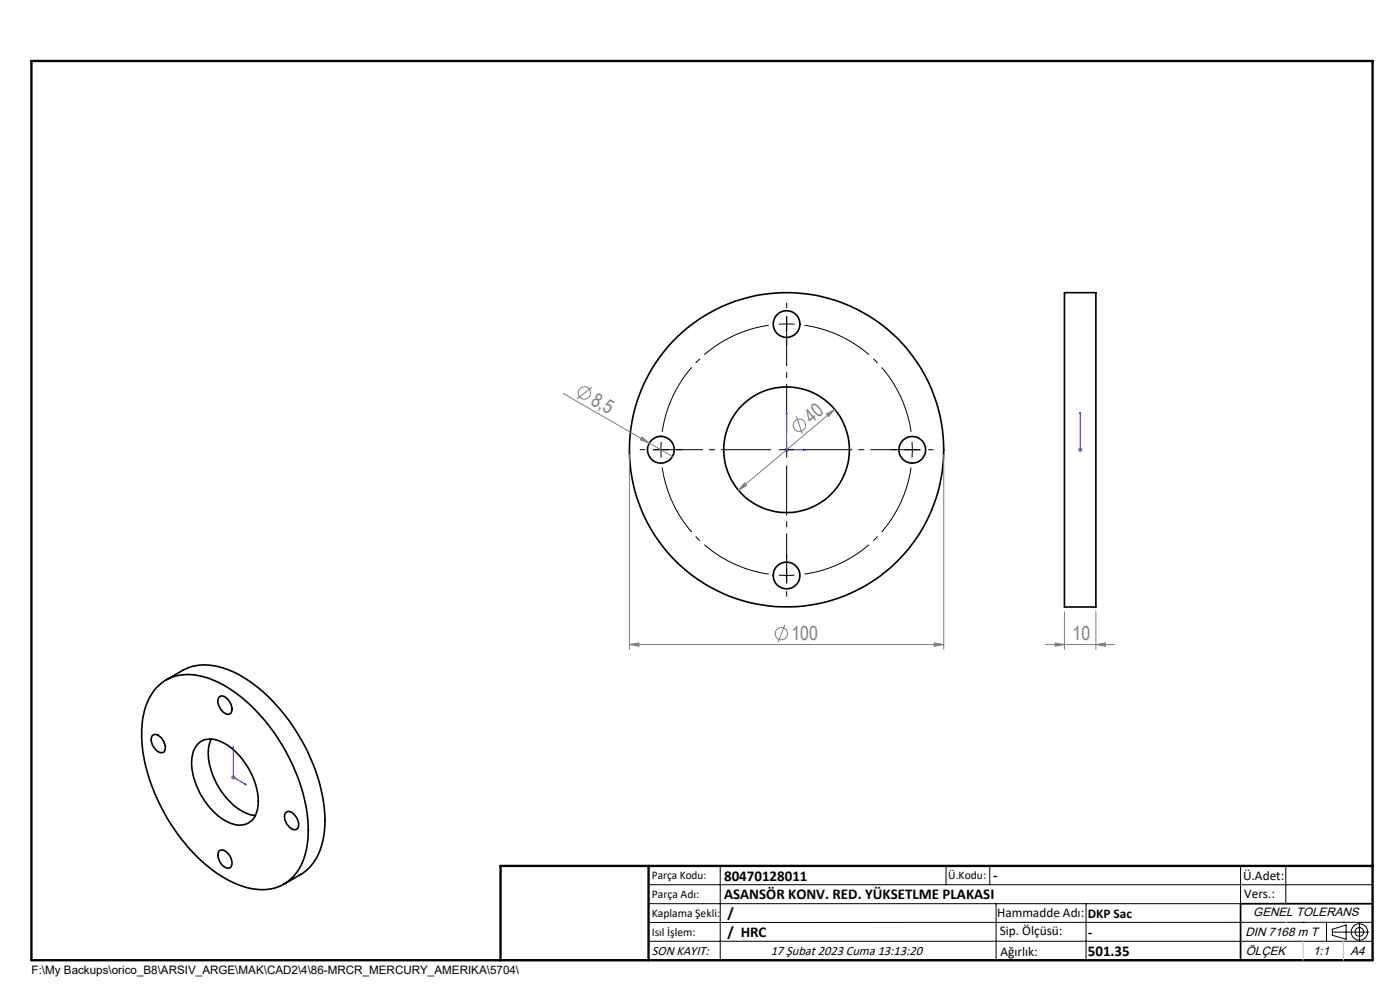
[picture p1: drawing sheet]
<svg xmlns="http://www.w3.org/2000/svg" width="297mm" height="210mm" viewBox="0 0 297 210" stroke-linecap="round" stroke-linejoin="round" font-family="sans-serif">
<g fill="none" stroke="#000" stroke-width=".35">
<path d="M225.8 62.1h6.7v66.7h-6.7zM32.4 156a1.62 1.62 0 0 1 2.2 1.1 2.07 2.07 0 0 1 .1 2.5 2.05 2.05 0 0 1-2.4-1.6 1.8 1.8 0 0 1 .1-2zM33.3 145.7a9.7 9.7 0 0 1 10.2-2.1 28.6 28.6 0 0 1 13.5 10.3 38.6 38.6 0 0 1 8.4 22.2 13.7 13.7 0 0 1-3.8 10.4 10 10 0 0 1-10.4 1.4 30.3 30.3 0 0 1-14.1-11.8 37.1 37.1 0 0 1-7-21.3 13.6 13.6 0 0 1 3.2-9.1zM35.2 144.2l3.6-2a11 11 0 0 1 9.7-.1 32.9 32.9 0 0 1 15.1 14.3 34.6 34.6 0 0 1 5.3 19.4 12.1 12.1 0 0 1-4.7 9.5l-4 2.3M42 157.8a4.4 4.4 0 0 1 5.5-.2 15.1 15.1 0 0 1 7.2 13.5 4 4 0 0 1-5.8 3.6 15.2 15.2 0 0 1-8.1-11.1 6.7 6.7 0 0 1 1.2-5.8zM44.8 156.8a9.4 9.4 0 0 0 .2 7.3 14.4 14.4 0 0 0 8 8.7l1.2 .2M46.4 147.9a1.31 1.31 0 0 1 2 .5 2.18 2.18 0 0 1 .4 3 1.89 1.89 0 0 1-2.2-1.4 2.03 2.03 0 0 1-.2-2.1zM60.7 172.3a1.7 1.7 0 0 1 2.1 1 2.02 2.02 0 0 1 .1 2.6 2.23 2.23 0 0 1-2.4-1.8 1.58 1.58 0 0 1 .2-1.8zM46.5 180.5a1.48 1.48 0 0 1 2 .7 2.03 2.03 0 0 1 .2 2.9 2.44 2.44 0 0 1-2.4-2.2l-.1-.8zM291.2 191.7h-28v12M106.2 203.7h185"/>
<circle cx="166.9" cy="68.7" r="2.83"/>
<circle cx="140.2" cy="95.4" r="2.84"/>
<circle cx="166.9" cy="95.4" r="13.3"/>
<circle cx="166.9" cy="95.4" r="33.3"/>
<circle cx="193.5" cy="95.4" r="2.83"/>
<circle cx="166.9" cy="122.1" r="2.84"/>
</g>
<g fill="none" stroke="#808080" stroke-width=".21">
<path d="M119.5 83.5l23.2 13.3M125.6 82.1l-3.2 2.5M133.5 96.4v41.4M136.2 92.7l1.6 1.3-1.9-.7zM166.4 95.4h1M166.5 95.1l.7 .7M166.9 94.9v1M167.2 95.1l-.7 .7M168.9 88.3l1.3 3.8M175.3 87.8l1.8-1-1.3 1.6zM177.1 86.8l-20.4 17.2M200.2 96.4v41.4"/>
<path d="M228.7 95.4h1M228.8 95.1l.7 .7M229.2 94.9v1M229.5 95.1l-.7 .7M158 102.4l.4 .6-1.7 1zM133.5 136.7l2-.3v.7zM133.5 136.7h66.7M166.5 132.5l-1.5 3.8M198.2 136.4l2 .3-2 .4zM221.8 136.7h14.7M223.8 136.4l2 .3-2 .4zM225.8 129.7v8.1"/>
<path d="M232.5 136.7l2-.3v.7zM232.5 129.7v8.1M49 164.9h1M49.1 164.5l.7 .7M49.5 164.4v1M49.8 164.5l-.7 .7"/>
<circle cx="124" cy="83.4" r="1.3"/>
<circle cx="169.6" cy="90.2" r="1.31"/>
<circle cx="165.8" cy="134.4" r="1.3"/>
</g>
<g fill="none" stroke="#000" stroke-width=".21" stroke-dasharray="15.2 1.3 1.3 1.3" stroke-linecap="butt">
<path d="M166.9 68.7l-1.7 .1M166.9 68.7l1.6 .1M166.9 68.7v-1.6M166.9 68.7v1.7M166.9 65.4v-1.2M166.9 72.1v1.1M136.9 95.4h-1.2M140.2 95.4l.1 1.7M140.2 95.4l.1-1.7M140.2 95.4h-1.7M140.2 95.4h1.7M143.5 95.4h1.2"/>
<path d="M166.9 95.4v-1.7M166.9 95.4h-1.7M166.9 95.4v1.7M166.9 95.4h1.6M190.2 95.4h-1.2M196.9 95.4h1.1M166.9 118.7v-1.1M166.9 122.1l1.6-.1M166.9 122.1l-1.7-.1M166.9 122.1v1.6M166.9 122.1v-1.7M166.9 125.4v1.2"/>
</g>
<path d="M163.6 68.9a26.7 26.7 0 0 0-23.2 23.2M140.4 98.7a26.7 26.7 0 0 0 23.2 23.1M193.3 92.1a26.7 26.7 0 0 0-23.1-23.2M170.2 121.8a26.7 26.7 0 0 0 23.1-23.1" fill="none" stroke="#000" stroke-width=".21" stroke-dasharray="15.2 1.3 1.3 1.3" stroke-dashoffset="-.5" stroke-linecap="butt"/>
<g fill="none" stroke="#000" stroke-width=".21">
<path d="M191.9 95.4h3.3M193.5 93.7v3.4M137.6 187.7h153.6M137.6 191.7h153.6M137.6 199.7h153.6M152.8 183.7v20M200.7 183.7v4M210 183.7v4M211.3 191.7v12M230.4 191.7v12M263.2 183.7v20M272.8 183.7v8"/>
<path d="M276.4 195.6h.1M281.4 195.6v4.1M282.6 197.7h7.8M282.6 197.1l3-.9v3l-3-.8zM285 195.6h.1M288.4 195.8v3.8M291.2 195.6l-153.6 .1"/>
<circle cx="288.4" cy="197.7" r="1.74"/>
<circle cx="288.4" cy="197.7" r=".93"/>
</g>
<path d="M166.9 87.4l.1 .4h-.2zM166.9 87.4v8h4M170.5 95.3l.4 .1-.4 .1zM229.2 95.3v.2zM229.2 87.4v.4v-.4M229.2 95.4h.1M229.2 87.4v8M49.5 158.4l.1 .3-.2-.1zM49.5 158.4v6.5l2.8 1.6M52 166.3l.3 .2-.3-.1z" fill="none" stroke="#00f" stroke-width=".21"/>
<path d="M163.5 95.4h-25M166.9 92.1v-25M166.9 98.7v25M170.2 95.4h25" fill="none" stroke="#000" stroke-width=".21" stroke-dasharray="15.2 1.3 1.3 1.3" stroke-dashoffset="4.6" stroke-linecap="butt"/>
<path d="M6.7 12.9h284.5v190.8h-284.5zM137.6 183.7v20M291.2 183.7h-185v20" fill="none" stroke="#000" stroke-width=".5"/>
<path d="M272.8 195.6h.1M276.4 199.7v4M285 199.7v4" fill="none" stroke="#c0c0c0" stroke-width=".21"/>
<g fill="#00f">
<path d="M170.5 95.3l.4 .1-.4 .1zM166.9 87.4l.1 .4h-.2z"/>
<path d="M229.2 95.3v.2zM229.2 87.4v.4z"/>
<path d="M52 166.3l.3 .2-.3-.1zM49.5 158.4l.1 .3-.2-.1z"/>
</g>
<g fill="#808080">
<path d="M136.2 92.7l1.6 1.3-1.9-.7z"/>
<path d="M133.5 136.7l2-.3v.7zM198.2 136.4l2 .3-2 .4zM223.8 136.4l2 .3-2 .4zM232.5 136.7l2-.3v.7z"/>
<path d="M158 102.4l-1.3 1.6 1.7-1zM175.3 87.8l.5 .6 1.3-1.6z"/>
</g>
<g font-size="4.1" fill="#808080">
<text x="125.1" y="85.6" transform="rotate(30 125.1 85.6)">8,5</text>
<text x="172.1" y="89.9" transform="rotate(-40 172.1 89.9)">40</text>
<text x="167.9" y="135.8">100</text>
<text x="227.5" y="135.8">10</text>
</g>
<g font-size="3.2">
<text x="153.6" y="186.8">80470128011</text>
<text x="153.6" y="190.8">ASANSÖR KONV. RED. YÜKSETLME PLAKASI</text>
<text x="210.7" y="186.6">-</text>
<text x="154.3" y="194.8">/</text>
<text x="154.3" y="198.8">/ HRC</text>
<text x="230.8" y="198.7">-</text>
<text x="230.8" y="202.8">501.35</text>
</g>
<g font-size="2.8">
<text x="263.7" y="186.7">Ü.Adet:</text>
<text x="263.9" y="190.5">Vers.:</text>
<text x="211.5" y="194.5">Hammadde Adı:</text>
<text x="230.8" y="194.7">DKP Sac</text>
<text x="138.3" y="202.6">SON KAYIT:</text>
<text x="163.5" y="202.6">17 Şubat 2023 Cuma 13:13:20</text>
<text x="212.1" y="198.4">Sip. Ölçüsü:</text>
<text x="212.2" y="202.7">Ağırlık:</text>
</g>
<g font-size="2.6">
<text x="265.9" y="194.4">GENEL TOLERANS</text>
<text x="264.2" y="198.5">DIN 7168 m T</text>
<text x="264.3" y="202.6">ÖLÇEK</text>
<text x="278.5" y="202.6">1:1</text>
<text x="286.5" y="202.6">A4</text>
</g>
<g font-size="2.5">
<text x="138.3" y="186.4">Parça Kodu:</text>
<text x="138.3" y="190.5">Parça Adı:</text>
<text x="201.2" y="186.5">Ü.Kodu:</text>
<text x="138.3" y="194.5">Kaplama Şekli:</text>
<text x="138.3" y="198.6">Isıl İşlem:</text>
<text x="6.7" y="206.7">F:\My Backups\orico_B8\ARSIV_ARGE\MAK\CAD2\4\86-MRCR_MERCURY_AMERIKA\5704\</text>
</g>
</svg>
